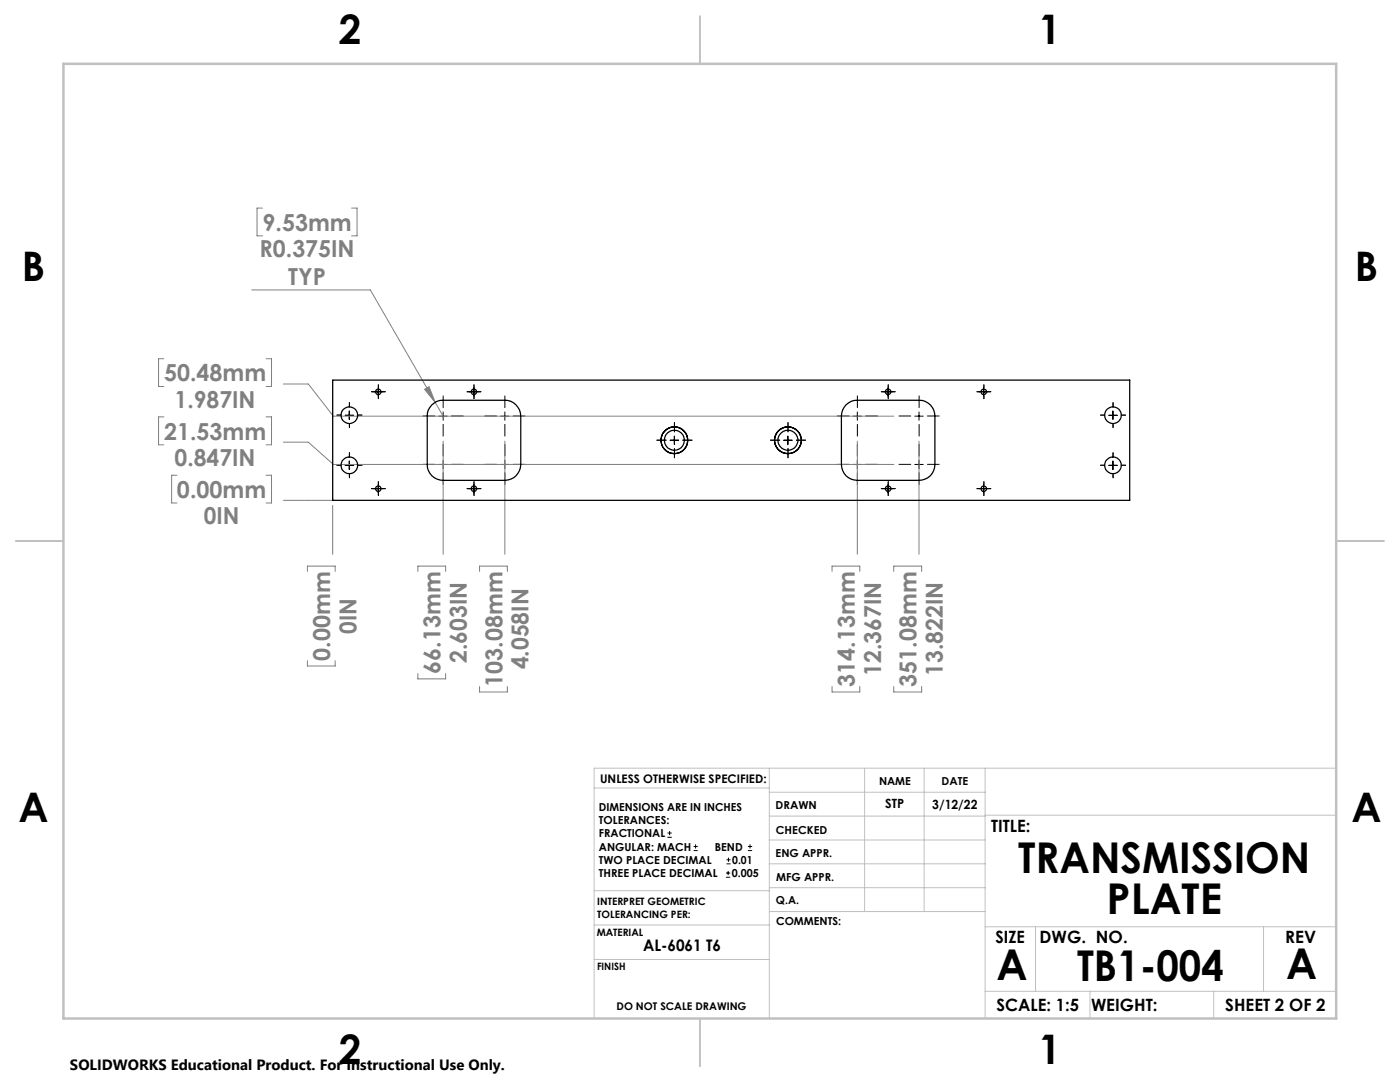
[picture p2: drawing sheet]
<svg xmlns="http://www.w3.org/2000/svg" width="279mm" height="216mm" viewBox="0 0 279 216" stroke-linecap="round" stroke-linejoin="round" font-family="sans-serif">
<g fill="none" stroke="#000" stroke-width=".2">
<path d="M74.6 78.2h1.7M75.5 77.4v1.6M93.7 78.2h1.7M94.6 77.4v1.6M176.4 78.2h1.7M177.2 77.4v1.6M195.5 78.2h1.7M196.3 77.4v1.6M68.9 92.9h1.7M68.9 82.9h1.7M69.7 82v1.7M69.7 92v1.7"/>
<path d="M74.6 97.5h1.7M75.5 96.7v1.7M87.6 83h1.7M87.6 92.7h1.7M88.4 82.2v1.7M88.4 91.8v1.7M93.7 97.5h1.7M94.6 96.7v1.7M99.9 83h1.7M99.9 92.7h1.7M100.8 82.2v1.7M100.8 91.8v1.7"/>
<path d="M133.7 87.8h1.7M134.6 87v1.7M156.4 87.8h1.7M157.2 87v1.7M170.3 83h1.6M170.3 92.7h1.6M171.1 82.2v1.7M171.1 91.8v1.7M176.4 97.5h1.7M177.2 96.7v1.7M182.6 83h1.7M182.6 92.7h1.7"/>
<path d="M183.4 82.2v1.7M183.4 91.8v1.7M195.5 97.5h1.7M196.3 96.7v1.7M221.3 92.9h1.7M221.3 82.9h1.7M222.1 82v1.7M222.1 92v1.7M133.2 167.1h.9M133.2 166.2h.9M133.6 165.8v.9M138.4 169.7h.8"/>
<path d="M138.4 168.9h.8M138.8 168.5v.8M144.9 175h.8M144.9 174.2h.8M145 172.4h.8M145 171.6h.8M145.3 173.8v.8M145.4 171.1v.9M149.3 169.7h.8M149.3 168.9h.8M149.7 168.5v.8"/>
</g>
<g fill="none" stroke="#808080" stroke-width=".2">
<path d="M50.2 57.9h23.7l14.5 25.1M52.4 41.5h-1.1v5.6h1.1M70.2 41.5h1.1v5.6h-1.1M32.7 71.6h-1.1v5.5h1.1M53.1 71.6h1.1v5.5h-1.1M56.6 76.6h4.9l5 6.4h111.9M84.7 77.7l.9-.5 1.3 3.1zM32.7 83.2h-1.1v5.6h1.1M35.3 94.8h-1v5.6h1M53.1 94.8h1.1v5.6h-1.1M53.1 83.2h1.1v5.6h-1.1M56.6 99.8h9.8"/>
<path d="M56.6 88.2h4.9l5 4.5h111.9M88.4 88v22.6M100.8 88v22.6M171.1 88v22.6M183.4 88v22.6M61.3 114v-1h5.6v1M66.4 100.9v9.7M83.4 114v-1h5.5v1M95.7 114v-1h5.5v1M166.1 114v-1h5.5v1M178.4 114v-1h5.5v1M61.3 131.8v1.1h5.6v-1.1"/>
<path d="M83.4 134.4v1.1h5.5v-1.1M95.7 137v1.1h5.5v-1.1M166.1 137v1.1h5.5v-1.1M178.4 137v1.1h5.5v-1.1"/>
</g>
<g fill="none" stroke="#000" stroke-width=".2" stroke-dasharray="15.2 1.3 1.3 1.3">
<path d="M74.7 78.2h-.6M75.5 77.3v-.5M75.5 79v.6M76.3 78.2h.6M93.8 78.2h-.6M94.6 77.3v-.5M94.6 79v.6M95.4 78.2h.6M176.4 78.2h-.5M177.3 77.3v-.5M177.3 79v.6M178.1 78.2h.6"/>
<path d="M195.5 78.2h-.5M196.4 77.3v-.5M196.4 79v.6M197.2 78.2h.5M68.1 92.8h-.9M68.1 82.8h-.9M69.7 91.2v-.9M69.7 94.5v.8M69.7 81.2v-.9M69.7 84.5v.8M71.4 92.8h.8M71.4 82.8h.8"/>
<path d="M74.7 97.5h-.6M75.5 96.7v-.6M75.5 98.3v.6M76.3 97.5h.6M86.8 83h-2.4M86.8 92.7h-2.4M88.4 81.3v-2.3M88.4 84.7v2.3M88.4 91v-2.3M88.4 94.3v2.4M90.1 83h2.4M90.1 92.7h2.4"/>
<path d="M93.8 97.5h-.6M94.6 96.7v-.6M94.6 98.3v.6M95.4 97.5h.6M99.1 83h-2.3M99.1 92.7h-2.3M100.8 81.3v-2.3M100.8 84.7v2.3M100.8 91v-2.3M100.8 94.3v2.4M102.4 83h2.4M102.4 92.7h2.4"/>
<path d="M132.9 87.8h-1.8M134.6 86.2v-1.9M134.6 89.5v1.8M136.3 87.8h1.8M155.6 87.8h-1.8M157.3 86.2v-1.9M157.3 89.5v1.8M158.9 87.8h1.9M169.4 92.7h-2.3M169.4 83h-2.3M171.1 91v-2.3M171.1 94.3v2.4"/>
<path d="M171.1 81.3v-2.3M171.1 84.7v2.3M172.8 92.7h2.3M172.8 83h2.3M176.4 97.5h-.5M177.3 96.7v-.6M177.3 98.3v.6M178.1 97.5h.6M181.8 83h-2.4M181.8 92.7h-2.4M183.4 81.3v-2.3M183.4 84.7v2.3"/>
<path d="M183.4 91v-2.3M183.4 94.3v2.4M185.1 83h2.3M185.1 92.7h2.3M195.5 97.5h-.5M196.4 96.7v-.6M196.4 98.3v.6M197.2 97.5h.5M220.5 92.8h-.9M220.5 82.8h-.9M222.1 91.2v-.9M222.1 94.5v.8"/>
<path d="M222.1 81.2v-.9M222.1 84.5v.8M223.8 92.8h.8M223.8 82.8h.8"/>
</g>
<g fill="none" stroke="#c0c0c0" stroke-width=".2">
<path d="M118.6 157.2h34.9M153.5 153.3v49.9M153.5 158.1h43.1M172.5 153.3v28.6M184.4 153.3v28.6M196.6 153.3v49.9M266.7 153.3h-148.1v49.9M118.6 177.7h35M153.5 167.6h43.1M153.5 162.8h43.1M153.5 172.4h43.1M153.5 177.1h43.1"/>
<path d="M196.6 162.7h70.1M118.6 191.5h34.9M118.6 184.6h35M153.6 181.9h43M196.6 197.8h70.1M196.6 184.9h70.1M206.7 184.9v12.9M217.5 197.8v5.4M242.2 197.8v5.4M252.2 184.9v12.9"/>
</g>
<path d="M139.7 3.2v9.5M3.1 107.9h9.6M266.7 107.9h9.5M139.7 203.2v9.6" fill="none" stroke="#c0c0c0" stroke-width=".25"/>
<path d="M12.7 12.7h254v190.5h-254z" fill="none" stroke="#c0c0c0" stroke-width=".5"/>
<path d="M84.7 77.7l.9-.5 1.3 3.1z" fill="#808080"/>
<g fill="none" stroke="#000" stroke-width=".25">
<path d="M66.4 75.8h159.1v24h-159.1zM86.2 80.8a2.9 2.9 0 0 1 2.2-.9h12.4a3.2 3.2 0 0 1 3.1 3.1v9.7a3.2 3.2 0 0 1-3.1 3.1h-12.4a3.1 3.1 0 0 1-3.1-3.1v-9.7a2.9 2.9 0 0 1 .9-2.2zM168.8 80.8a2.9 2.9 0 0 1 2.3-.9h12.3a3.1 3.1 0 0 1 3.2 3.1v9.7a3.1 3.1 0 0 1-3.2 3.1h-12.3a3.1 3.1 0 0 1-3.2-3.1v-9.7a3.3 3.3 0 0 1 .9-2.2z"/>
<circle cx="75.5" cy="78.2" r=".55"/>
<circle cx="94.6" cy="78.2" r=".55"/>
<circle cx="177.2" cy="78.2" r=".56"/>
<circle cx="196.3" cy="78.2" r=".56"/>
<circle cx="69.7" cy="92.9" r="1.67"/>
<circle cx="69.7" cy="82.8" r="1.67"/>
<circle cx="75.5" cy="97.5" r=".55"/>
<circle cx="94.6" cy="97.5" r=".55"/>
<circle cx="134.6" cy="87.8" r="2.67"/>
<circle cx="134.6" cy="87.8" r="2.01"/>
<circle cx="134.6" cy="87.8" r="2.68"/>
<circle cx="157.2" cy="87.8" r="2.01"/>
<circle cx="157.3" cy="87.8" r="2.67"/>
<circle cx="177.2" cy="97.5" r=".56"/>
<circle cx="196.3" cy="97.5" r=".56"/>
<circle cx="222.1" cy="82.8" r="1.67"/>
<circle cx="222.1" cy="92.9" r="1.67"/>
</g>
<g font-size="8.5">
<text x="203.2" y="174.2">TRANSMISSION</text>
<text x="220.8" y="182.3">PLATE</text>
<text x="198.9" y="195.5">A</text>
<text x="215" y="195.7">TB1-004</text>
<text x="256.7" y="195.4">A</text>
</g>
<g font-size="8.1">
<text x="67.6" y="8.9">2</text>
<text x="207.3" y="8.9">1</text>
<text x="4.4" y="56.2">B</text>
<text x="270.4" y="56.2">B</text>
<text x="3.7" y="164.1">A</text>
<text x="269.7" y="164.1">A</text>
<text x="67.6" y="212.4">2</text>
<text x="207.3" y="212.4">1</text>
</g>
<g font-size="4.7" fill="#808080">
<text x="52.4" y="46">9.53mm</text>
<text x="51.8" y="51.3">R0.375IN</text>
<text x="57.5" y="56.8">TYP</text>
<text x="32.7" y="76.1">50.48mm</text>
<text x="34.9" y="81.3">1.987IN</text>
<text x="32.7" y="87.7">21.53mm</text>
<text x="34.9" y="93">0.847IN</text>
<text x="35.3" y="99.3">0.00mm</text>
<text x="40.7" y="104.6">0IN</text>
<text x="65.9" y="131.8" transform="rotate(-90 65.9 131.8)">0.00mm</text>
<text x="71.1" y="126.5" transform="rotate(-90 71.1 126.5)">0IN</text>
<text x="87.9" y="134.4" transform="rotate(-90 87.9 134.4)">66.13mm</text>
<text x="93.2" y="132.3" transform="rotate(-90 93.2 132.3)">2.603IN</text>
<text x="100.3" y="137" transform="rotate(-90 100.3 137)">103.08mm</text>
<text x="105.5" y="133.6" transform="rotate(-90 105.5 133.6)">4.058IN</text>
<text x="170.6" y="137" transform="rotate(-90 170.6 137)">314.13mm</text>
<text x="175.8" y="134.9" transform="rotate(-90 175.8 134.9)">12.367IN</text>
<text x="182.9" y="137" transform="rotate(-90 182.9 137)">351.08mm</text>
<text x="188.2" y="134.9" transform="rotate(-90 188.2 134.9)">13.822IN</text>
</g>
<g font-size="3.4">
<text x="197.8" y="166">TITLE:</text>
<text x="198.7" y="188.1">SIZE</text>
<text x="207.5" y="188.1">DWG. NO.</text>
<text x="256.5" y="188.2">REV</text>
<text x="198.8" y="201.7">SCALE: 1:5</text>
<text x="217.7" y="201.8">WEIGHT:</text>
<text x="244.5" y="201.7">SHEET 2 OF 2</text>
</g>
<text font-size="3.2" x="128.3" y="189.8">AL-6061 T6</text>
<text font-size="3" x="14" y="213.5">SOLIDWORKS Educational Product. For Instructional Use Only.</text>
<g font-size="2.5">
<text x="176.7" y="161.3">STP</text>
<text x="186.1" y="161.4">3/12/22</text>
</g>
<text font-size="2.4" x="119.8" y="156.2">UNLESS OTHERWISE SPECIFIED:</text>
<g font-size="2.2">
<text x="119.5" y="161.8">DIMENSIONS ARE IN INCHES</text>
<text x="154.8" y="161.4">DRAWN</text>
<text x="175.4" y="156.6">NAME</text>
<text x="187.9" y="156.7">DATE</text>
<text x="119.5" y="164.4">TOLERANCES:</text>
<text x="119.5" y="167.1">FRACTIONAL</text>
<text x="154.9" y="166.3">CHECKED</text>
<text x="119.5" y="169.7">ANGULAR: MACH</text>
<text x="119.5" y="172.4">TWO PLACE DECIMAL</text>
<text x="142.6" y="169.7">BEND</text>
<text x="146.1" y="172.4">0.01</text>
<text x="154.8" y="171">ENG APPR.</text>
<text x="119.5" y="175">THREE PLACE DECIMAL</text>
<text x="146" y="175">0.005</text>
<text x="154.9" y="175.7">MFG APPR.</text>
<text x="154.9" y="180.4">Q.A.</text>
<text x="154.9" y="184.6">COMMENTS:</text>
</g>
<text font-size="2.1" x="123" y="201.6">DO NOT SCALE DRAWING</text>
<g font-size="2">
<text x="119.2" y="180.6">INTERPRET GEOMETRIC</text>
<text x="119.2" y="183.1">TOLERANCING PER:</text>
<text x="119.1" y="186.7">MATERIAL</text>
<text x="119.1" y="193.5">FINISH</text>
</g>
</svg>
